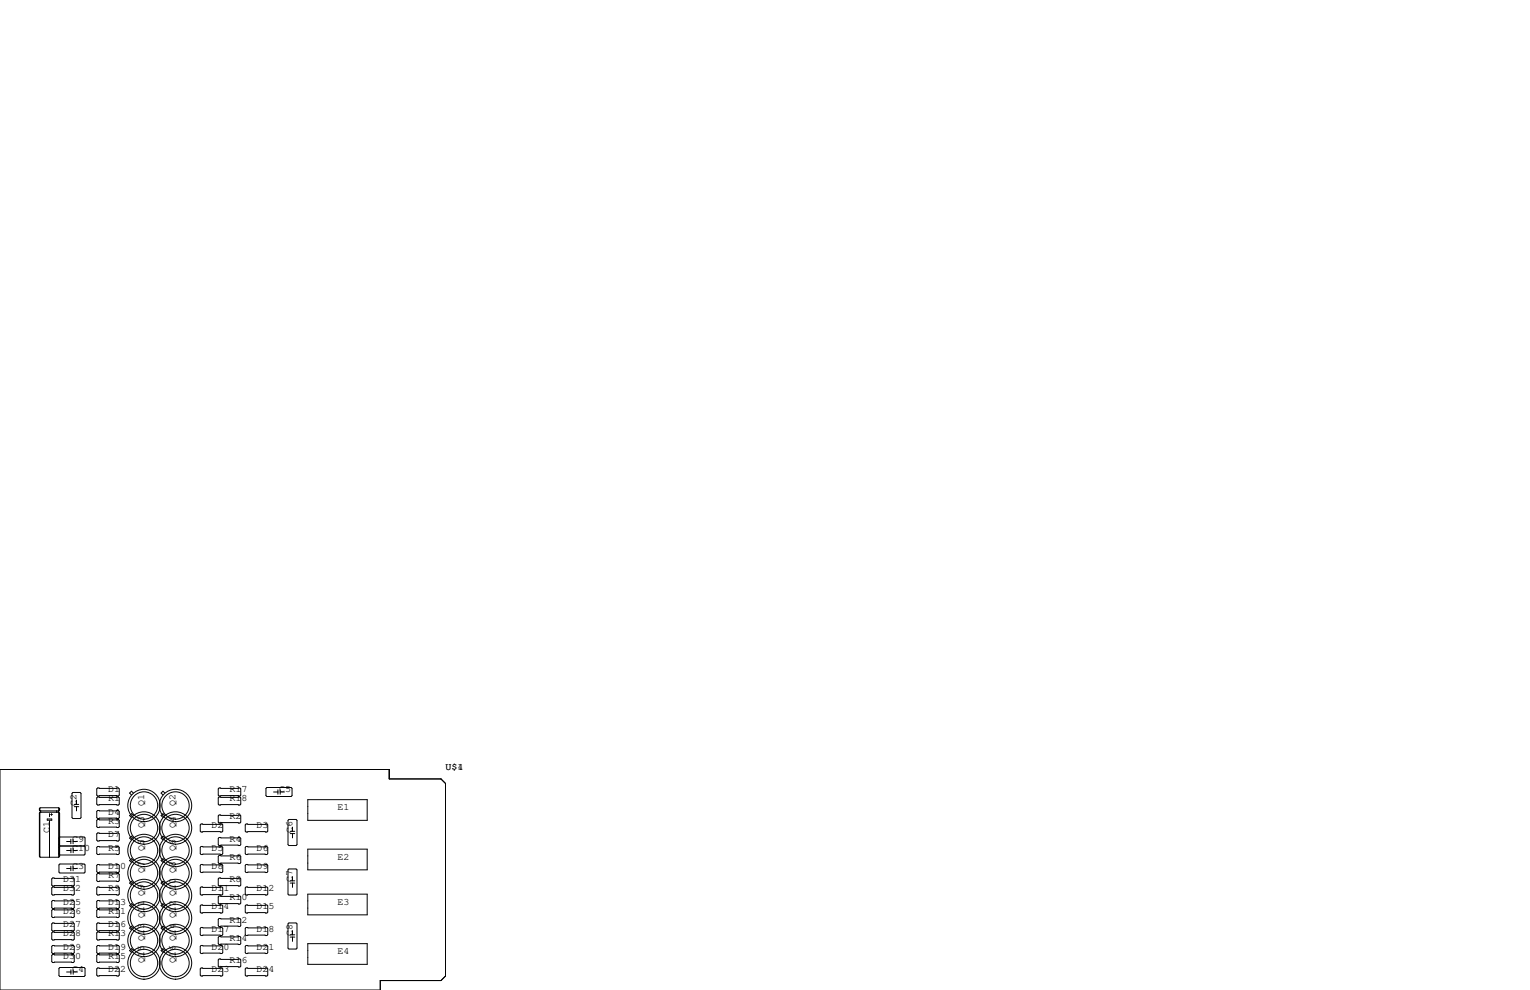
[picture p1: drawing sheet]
<svg xmlns="http://www.w3.org/2000/svg" width="432mm" height="279mm" viewBox="0 0 432 279" stroke-linecap="round" stroke-linejoin="round" font-family="sans-serif">
<g fill="none" stroke="#000" stroke-width=".28">
<path d="M0 217.2h109.9v2.6h14.6l1.2 1.3v54.4l-1.2 1.2h-17.2v2.7h-107.3zM11.1 228.2v.4l.3 .3M11.1 229.5v12.2l.3 .2h5.2M11.1 229.5h.1M11.1 228.2h.1M11.2 228.1v.6M11.2 229.4v12.4M11.4 229.2h5.2l.2 .3v12.2l-.2 .2M11.4 228.9v.3M11.4 229.2l-.3 .3M11.5 228.9v.3M13.3 231.1h1.3v.4h-1.3z"/>
<path d="M14 229.6v.9M14 231.6v10.3M14.3 229.9h.5M14.5 229.6v.5M16 228.9v.3M16.4 229v.1M16.6 228h-5.2l-.3 .2M16.6 228l.2 .2v.4l-.2 .3h-5.2M16.6 228v13.9M16.7 228.2v.4M16.7 229.5v12.2M16.9 238.8l-.3-.3v-2l.3-.3h6.8l.3 .3v2l-.3 .3"/>
<path d="M16.9 238.8l-.3 .2v2l.3 .3h6.8l.3-.3v-2l-.3-.2M16.9 238.8h6.8M18.8 237.5h1.2M20 236.9v1.2M20 239.4v1.3M20.6 223.6h2l.3 .3v6.9l-.3 .2h-2l-.3-.2v-6.9zM20.6 236.9v1.2M20.6 237.5h1.2M20.7 239.4v1.3M21 227h1.2M21 227.7h1.2M21.6 225.8v1.2"/>
<path d="M21.6 227.7v1.2M27.6 235.1h5.8l.3 .2v1.8l-.3 .3h-5.8l-.3-.3v-1.8zM27.6 231.3h5.8l.3 .2v1.8l-.3 .3h-5.8l-.3-.3v-1.8zM27.6 224.9h5.8l.3 .3v1.7l-.3 .3h-5.8l-.3-.3v-1.7zM27.6 228.7h5.8l.3 .3v1.8l-.3 .2h-5.8l-.3-.2v-1.8zM27.6 222.4h5.8l.3 .2v1.8l-.3 .3h-5.8l-.3-.3v-1.8zM27.6 238.9h5.8l.3 .2v1.8l-.3 .3h-5.8l-.3-.3v-1.8zM37.6 223.8l-.5-.5-.5 .5 .5 .6M37.6 236.5l-.5-.5-.5 .5 .5 .6M37.6 230.2l-.5-.6-.5 .6 .5 .5M46.5 223.8l-.5-.5-.5 .5 .5 .6M46.5 236.5l-.5-.5-.5 .5 .5 .6"/>
<path d="M46.5 230.2l-.5-.6-.5 .6 .5 .5M56.8 232.5h5.8l.3 .3v1.8l-.3 .2h-5.8l-.3-.2v-1.8zM56.8 238.9h5.8l.3 .2v1.8l-.3 .3h-5.8l-.3-.3v-1.8zM61.8 236.3h5.9l.2 .3v1.8l-.2 .2h-5.9l-.2-.2v-1.8zM61.8 224.9h5.9l.2 .3v1.7l-.2 .3h-5.9l-.2-.3v-1.7zM61.8 222.4h5.9l.2 .2v1.8l-.2 .3h-5.9l-.2-.3v-1.8zM61.8 230h5.9l.2 .3v1.7l-.2 .3h-5.9l-.2-.3v-1.7zM69.5 232.5h5.8l.3 .3v1.8l-.3 .2h-5.8l-.3-.2v-1.8zM69.5 238.9h5.8l.3 .2v1.8l-.3 .3h-5.8l-.3-.3v-1.8zM75.3 222.2h6.9l.2 .3v2l-.2 .3h-6.9l-.2-.3v-2zM77.2 223.5h1.2M78.4 222.9v1.3"/>
<path d="M79.1 223.5h1.2M79.1 222.9v1.3M81.5 231.3h2.1l.2 .2v6.9l-.2 .2h-2.1l-.2-.2v-6.9zM81.9 235.3h1.3M81.9 234.6h1.3M82.6 233.4v1.2M82.6 235.3v1.2M86.9 225.7h16.7v5.8h-16.7zM86.9 239.6h16.7v5.9h-16.7zM14.9 250.3h5.8l.3 .3v1.7l-.3 .3h-5.8l-.3-.3v-1.7zM14.9 247.8h5.8l.3 .2v1.8l-.3 .3h-5.8l-.3-.3v-1.8zM14.9 254.1h5.8l.3 .3v1.8l-.3 .2h-5.8l-.3-.2v-1.8z"/>
<path d="M14.9 256.7h5.8l.3 .2v1.8l-.3 .3h-5.8l-.3-.3v-1.8zM16.9 243.8h6.8l.3 .3v2l-.3 .3h-6.8l-.3-.3v-2zM18.8 245.1h1.2M18.8 240h1.2M20 244.5v1.2M20.6 244.5v1.2M20.6 245.1h1.2M20.7 240h1.1M27.6 250.3h5.8l.3 .3v1.7l-.3 .3h-5.8l-.3-.3v-1.7zM27.6 244h5.8l.3 .2v1.8l-.3 .3h-5.8l-.3-.3v-1.8zM27.6 246.5h5.8l.3 .3v1.7l-.3 .3h-5.8l-.3-.3v-1.7zM27.6 254.1h5.8l.3 .3v1.8l-.3 .2h-5.8l-.3-.2v-1.8z"/>
<path d="M27.6 256.7h5.8l.3 .2v1.8l-.3 .3h-5.8l-.3-.3v-1.8zM37.6 255.6l-.5-.6-.5 .6 .5 .5M37.6 249.2l-.5-.5-.5 .5 .5 .6M37.6 242.9l-.5-.6-.5 .6 .5 .5M46.5 249.2l-.5-.5-.5 .5 .5 .6M46.5 255.6l-.5-.6-.5 .6 .5 .5M46.5 242.9l-.5-.6-.5 .6 .5 .5M56.5 250.6l.3-.3h5.8l.3 .3v1.7l-.3 .3h-5.8l-.3-.3zM56.5 255.7l.3-.3h5.8l.3 .3v1.7l-.3 .3h-5.8l-.3-.3zM56.8 244h5.8l.3 .2v1.8l-.3 .3h-5.8l-.3-.3v-1.8zM61.6 248l.2-.2h5.9l.2 .2v1.8l-.2 .3h-5.9l-.2-.3zM61.6 253.1l.2-.2h5.9l.2 .2v1.8l-.2 .2h-5.9l-.2-.2z"/>
<path d="M61.6 259.5l.2-.3h5.9l.2 .3v1.7l-.2 .3h-5.9l-.2-.3zM61.8 241.4h5.9l.2 .3v1.8l-.2 .2h-5.9l-.2-.2v-1.8zM69.2 250.6l.3-.3h5.8l.3 .3v1.7l-.3 .3h-5.8l-.3-.3zM69.2 255.7l.3-.3h5.8l.3 .3v1.7l-.3 .3h-5.8l-.3-.3zM69.5 244h5.8l.3 .2v1.8l-.3 .3h-5.8l-.3-.3v-1.8zM81.3 245.5l.2-.3h2.1l.2 .3v6.8l-.2 .3h-2.1l-.2-.3zM81.9 249.2h1.3M81.9 248.6h1.3M82.6 247.4v1.2M82.6 249.2v1.2M86.9 252.3h16.7v5.9h-16.7zM14.9 260.5h5.8l.3 .2v1.8l-.3 .3h-5.8l-.3-.3v-1.8z"/>
<path d="M14.9 263h5.8l.3 .3v1.7l-.3 .3h-5.8l-.3-.3v-1.7zM14.9 266.8h5.8l.3 .3v1.8l-.3 .2h-5.8l-.3-.2v-1.8zM14.9 269.4h5.8l.3 .2v1.8l-.3 .3h-5.8l-.3-.3v-1.8zM16.6 273.3l.3-.3h6.8l.3 .3v2l-.3 .3h-6.8l-.3-.3zM18.8 274.3h1.2M20 273.7v1.3M20.7 274.3h1.1M20.7 273.7v1.3M27.6 260.5h5.8l.3 .2v1.8l-.3 .3h-5.8l-.3-.3v-1.8zM27.6 263h5.8l.3 .3v1.7l-.3 .3h-5.8l-.3-.3v-1.7zM27.6 266.8h5.8l.3 .3v1.8l-.3 .2h-5.8l-.3-.2v-1.8zM27.6 269.4h5.8l.3 .2v1.8l-.3 .3h-5.8l-.3-.3v-1.8z"/>
<path d="M27.6 273.2h5.8l.3 .2v1.8l-.3 .3h-5.8l-.3-.3v-1.8zM37.6 261.9l-.5-.5-.5 .5 .5 .6M37.6 268.3l-.5-.6-.5 .6 .5 .5M46.5 261.9l-.5-.5-.5 .5 .5 .6M46.5 268.3l-.5-.6-.5 .6 .5 .5M56.5 262l.3-.3h5.8l.3 .3v1.8l-.3 .2h-5.8l-.3-.2zM56.5 267.1l.3-.3h5.8l.3 .3v1.8l-.3 .2h-5.8l-.3-.2zM56.5 273.4l.3-.2h5.8l.3 .2v1.8l-.3 .3h-5.8l-.3-.3zM61.6 264.5l.2-.2h5.9l.2 .2v1.8l-.2 .3h-5.9l-.2-.3zM61.6 270.9l.2-.3h5.9l.2 .3v1.8l-.2 .2h-5.9l-.2-.2zM69.2 262l.3-.3h5.8l.3 .3v1.8l-.3 .2h-5.8l-.3-.2zM69.2 267.1l.3-.3h5.8l.3 .3v1.8l-.3 .2h-5.8l-.3-.2z"/>
<path d="M69.2 273.4l.3-.2h5.8l.3 .2v1.8l-.3 .3h-5.8l-.3-.3zM81.3 260.7l.2-.2h2.1l.2 .2v6.9l-.2 .2h-2.1l-.2-.2zM81.9 264.5h1.3M81.9 263.8h1.3M82.6 262.6v1.2M82.6 264.5v1.2M86.9 266.3h16.7v5.9h-16.7z"/>
<circle cx="40.6" cy="227.3" r="4.6"/>
<circle cx="40.6" cy="233.7" r="4.6"/>
<circle cx="40.6" cy="233.7" r="3.9"/>
<circle cx="40.6" cy="227.3" r="3.9"/>
<circle cx="49.5" cy="227.3" r="4.6"/>
<circle cx="49.5" cy="233.7" r="4.6"/>
<circle cx="49.5" cy="233.7" r="3.9"/>
<circle cx="49.5" cy="227.3" r="3.9"/>
<circle cx="40.6" cy="246.4" r="4.6"/>
<circle cx="40.6" cy="259.1" r="4.6"/>
<circle cx="40.6" cy="240" r="4.6"/>
<circle cx="40.6" cy="252.7" r="4.6"/>
<circle cx="40.6" cy="259.1" r="3.9"/>
<circle cx="40.6" cy="252.7" r="3.9"/>
<circle cx="40.6" cy="246.4" r="3.9"/>
<circle cx="40.6" cy="240" r="3.9"/>
<circle cx="49.5" cy="252.7" r="4.6"/>
<circle cx="49.5" cy="240" r="4.6"/>
<circle cx="49.5" cy="246.4" r="4.6"/>
<circle cx="49.5" cy="259.1" r="4.6"/>
<circle cx="49.5" cy="259.1" r="3.9"/>
<circle cx="49.5" cy="252.7" r="3.9"/>
<circle cx="49.5" cy="246.4" r="3.9"/>
<circle cx="49.5" cy="240" r="3.9"/>
<circle cx="40.6" cy="265.4" r="4.6"/>
<circle cx="40.6" cy="271.8" r="4.6"/>
<circle cx="40.6" cy="265.4" r="3.9"/>
<circle cx="40.6" cy="271.8" r="3.9"/>
<circle cx="49.5" cy="271.8" r="4.6"/>
<circle cx="49.5" cy="265.4" r="4.6"/>
<circle cx="49.5" cy="265.4" r="3.9"/>
<circle cx="49.5" cy="271.8" r="3.9"/>
</g>
<g font-size="2.8">
<text x="125.7" y="217.2">U$1</text>
<text x="129.1" y="217.2">4</text>
<text x="21.6" y="227.3" transform="rotate(-90 21.6 227.3)">C2</text>
<text x="30.5" y="226.1">R1</text>
<text x="30.5" y="223.5">D1</text>
<text x="40.6" y="227.3" transform="rotate(-90 40.6 227.3)">Q1</text>
<text x="49.5" y="227.3" transform="rotate(-90 49.5 227.3)">Q2</text>
<text x="64.8" y="226.1">R18</text>
<text x="64.8" y="223.5">R17</text>
<text x="78.7" y="223.5">C5</text>
<text x="30.5" y="232.4">R3</text>
<text x="30.5" y="229.9">D4</text>
<text x="40.6" y="233.7" transform="rotate(-90 40.6 233.7)">Q3</text>
<text x="49.5" y="233.7" transform="rotate(-90 49.5 233.7)">Q4</text>
<text x="59.7" y="233.7">D2</text>
<text x="64.8" y="231.1">R2</text>
<text x="72.4" y="233.7">D3</text>
<text x="95.2" y="228.6">E1</text>
<text x="14" y="234.9" transform="rotate(-90 14 234.9)">C1</text>
<text x="20.3" y="237.5">C9</text>
<text x="30.5" y="236.2">D7</text>
<text x="64.8" y="237.5">R4</text>
<text x="82.5" y="234.9" transform="rotate(-90 82.5 234.9)">C6</text>
<text x="20.3" y="245.1">C3</text>
<text x="20.3" y="240">C10</text>
<text x="30.5" y="240">R5</text>
<text x="30.5" y="245.1">D10</text>
<text x="40.6" y="240" transform="rotate(-90 40.6 240)">Q5</text>
<text x="49.5" y="240" transform="rotate(-90 49.5 240)">Q6</text>
<text x="59.7" y="245.1">D8</text>
<text x="59.7" y="240">D5</text>
<text x="64.8" y="242.6">R6</text>
<text x="72.4" y="245.1">D9</text>
<text x="72.4" y="240">D6</text>
<text x="95.2" y="242.6">E2</text>
<text x="17.8" y="248.9">D31</text>
<text x="17.8" y="251.5">D32</text>
<text x="30.5" y="251.5">R9</text>
<text x="30.5" y="247.6">R7</text>
<text x="40.6" y="246.4" transform="rotate(-90 40.6 246.4)">Q7</text>
<text x="59.7" y="251.5">D11</text>
<text x="64.8" y="248.9">R8</text>
<text x="72.4" y="251.5">D12</text>
<text x="82.5" y="248.9" transform="rotate(-90 82.5 248.9)">C7</text>
<text x="17.8" y="255.3">D25</text>
<text x="17.8" y="257.8">D26</text>
<text x="30.5" y="257.8">R11</text>
<text x="30.5" y="255.3">D13</text>
<text x="59.7" y="256.5">D14</text>
<text x="64.8" y="254">R10</text>
<text x="72.4" y="256.5">D15</text>
<text x="95.2" y="255.3">E3</text>
<text x="17.8" y="261.6">D27</text>
<text x="30.5" y="261.6">D16</text>
<text x="59.7" y="262.9">D17</text>
<text x="64.8" y="260.3">R12</text>
<text x="72.4" y="262.9">D18</text>
<text x="17.8" y="264.2">D28</text>
<text x="17.8" y="268">D29</text>
<text x="30.5" y="264.2">R13</text>
<text x="30.5" y="268">D19</text>
<text x="59.7" y="268">D20</text>
<text x="64.8" y="265.4">R14</text>
<text x="72.4" y="268">D21</text>
<text x="82.5" y="264.2" transform="rotate(-90 82.5 264.2)">C8</text>
<text x="95.2" y="269.2">E4</text>
<text x="17.8" y="270.5">D30</text>
<text x="20.3" y="274.3">C4</text>
<text x="30.5" y="270.5">R15</text>
<text x="30.5" y="274.3">D22</text>
<text x="40.6" y="271.8" transform="rotate(-90 40.6 271.8)">Q15 Q13 Q11 Q9</text>
<text x="49.5" y="271.8" transform="rotate(-90 49.5 271.8)">Q16 Q14 Q12 Q10 Q8</text>
<text x="59.7" y="274.3">D23</text>
<text x="64.8" y="271.8">R16</text>
<text x="72.4" y="274.3">D24</text>
</g>
</svg>
